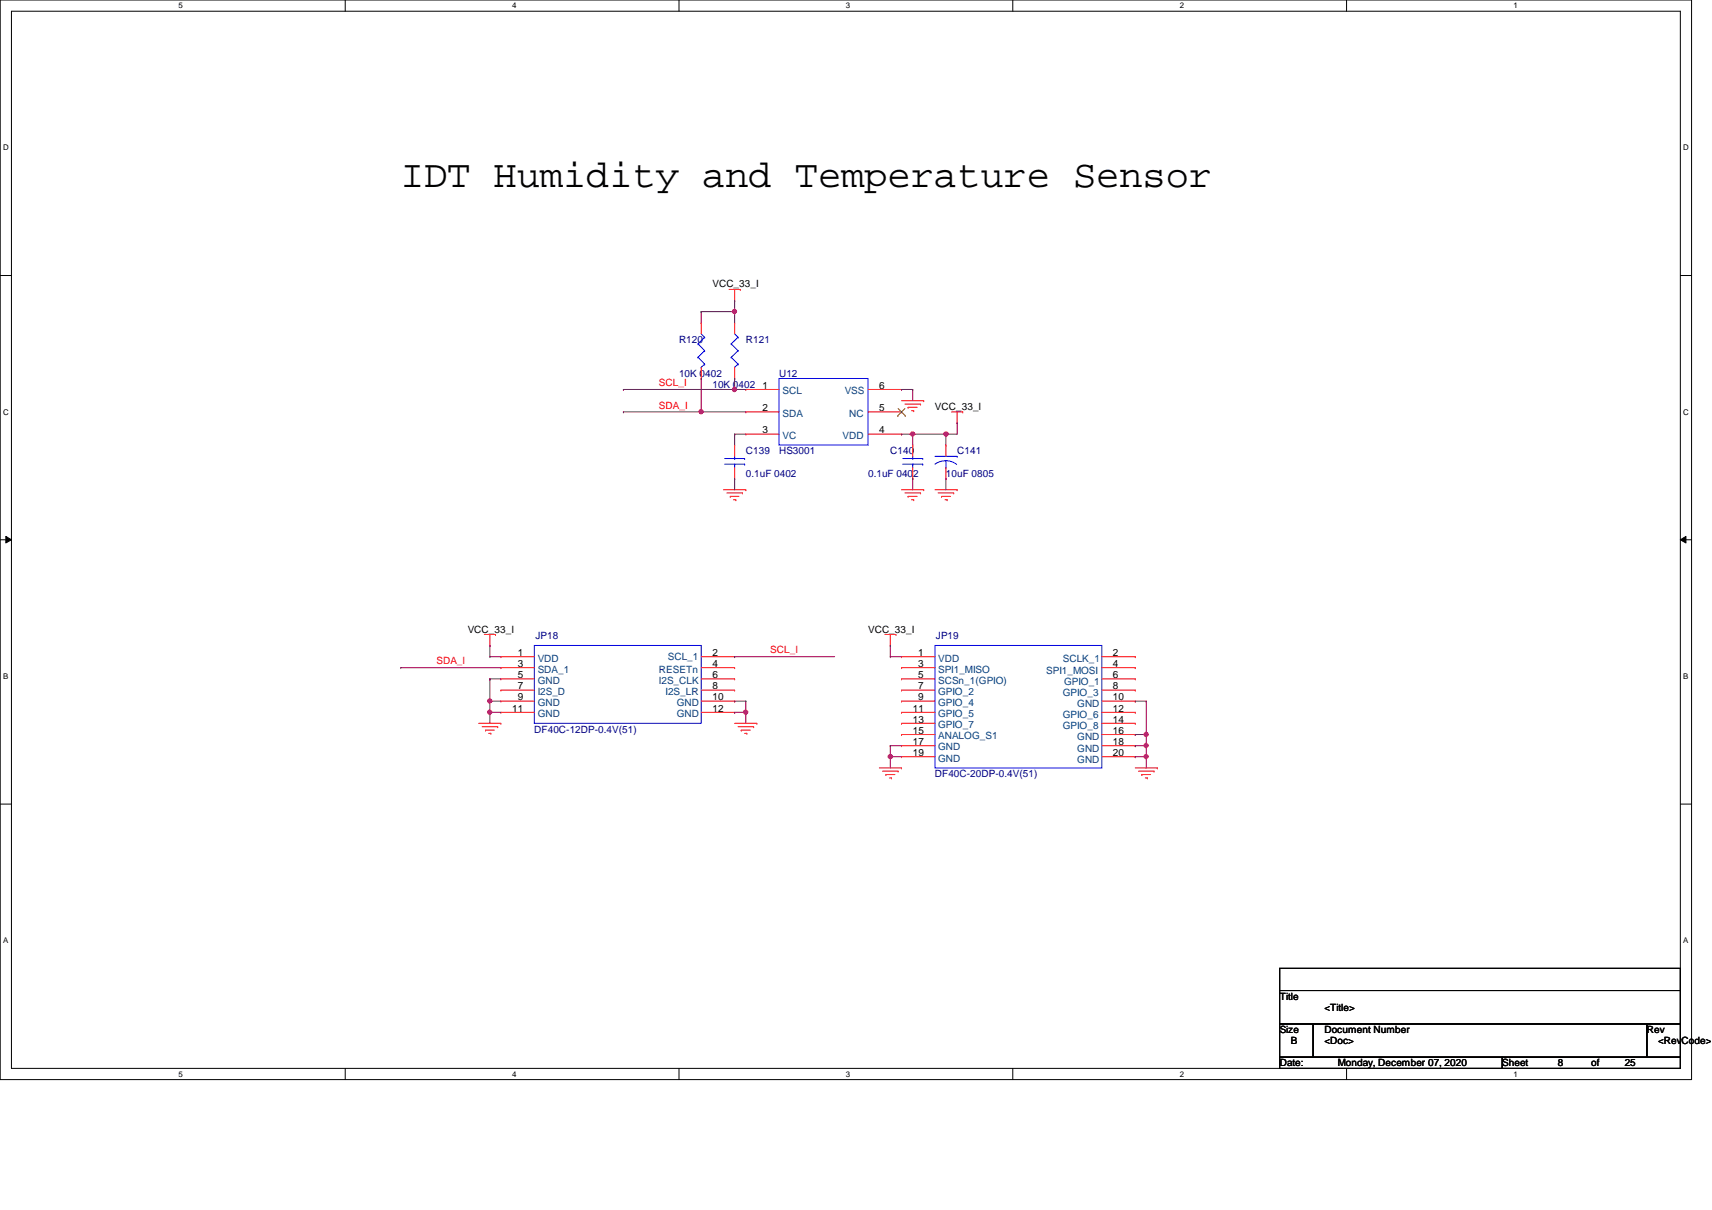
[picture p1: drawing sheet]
# OrCAD Capture schematic 31 IDT_HS300X_SENSOR.DSN
size B

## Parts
C139  0.1uF 0402  [C0402]
C140  0.1uF 0402  [C0402]
C141  10uF 0805  [C0805]
JP18  DF40C-12DP-0.4V(51)  [CON-DF40C-12DP-0.4V]
JP19  DF40C-20DP-0.4V(51)  [CON-DF40C-20DP-0.4V]
R120  10K 0402  [R0402]
R121  10K 0402  [R0402]
U12  HS3001  [U-HS300X]

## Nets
GND_01: C139.2 C140.2 C141.2 JP18.5(GND) JP18.9(GND) JP18.10(GND) JP18.11(GND) JP18.12(GND) JP19.10(GND) JP19.16(GND) JP19.17(GND) JP19.18(GND) JP19.19(GND) JP19.20(GND) U12.6(VSS)
VCC_33_I: C140.1 C141.1 JP18.1(VDD) JP19.1(VDD) R120.1 R121.1 U12.4(VDD)
SCL_I: JP18.2(SCL_1) R121.2 U12.1(SCL)
SDA_I: JP18.3(SDA_1) R120.2 U12.2(SDA)
N00809: C139.1 U12.3(VC)

Not connected (* = marked no-connect by the designer): JP18 4(RESETn) 6(I2S_CLK) 7(I2S_D) 8(I2S_LR); JP19 2(SCLK_1) 3(SPI1_MISO) 4(SPI1_MOSI) 5(SCSn_1(GPIO)) 6(GPIO_1) 7(GPIO_2) 8(GPIO_3) 9(GPIO_4) 11(GPIO_5) 12(GPIO_6) 13(GPIO_7) 14(GPIO_8) 15(ANALOG_S1); U12 5(NC)*

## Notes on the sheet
- IDT Humidity and Temperature Sensor
